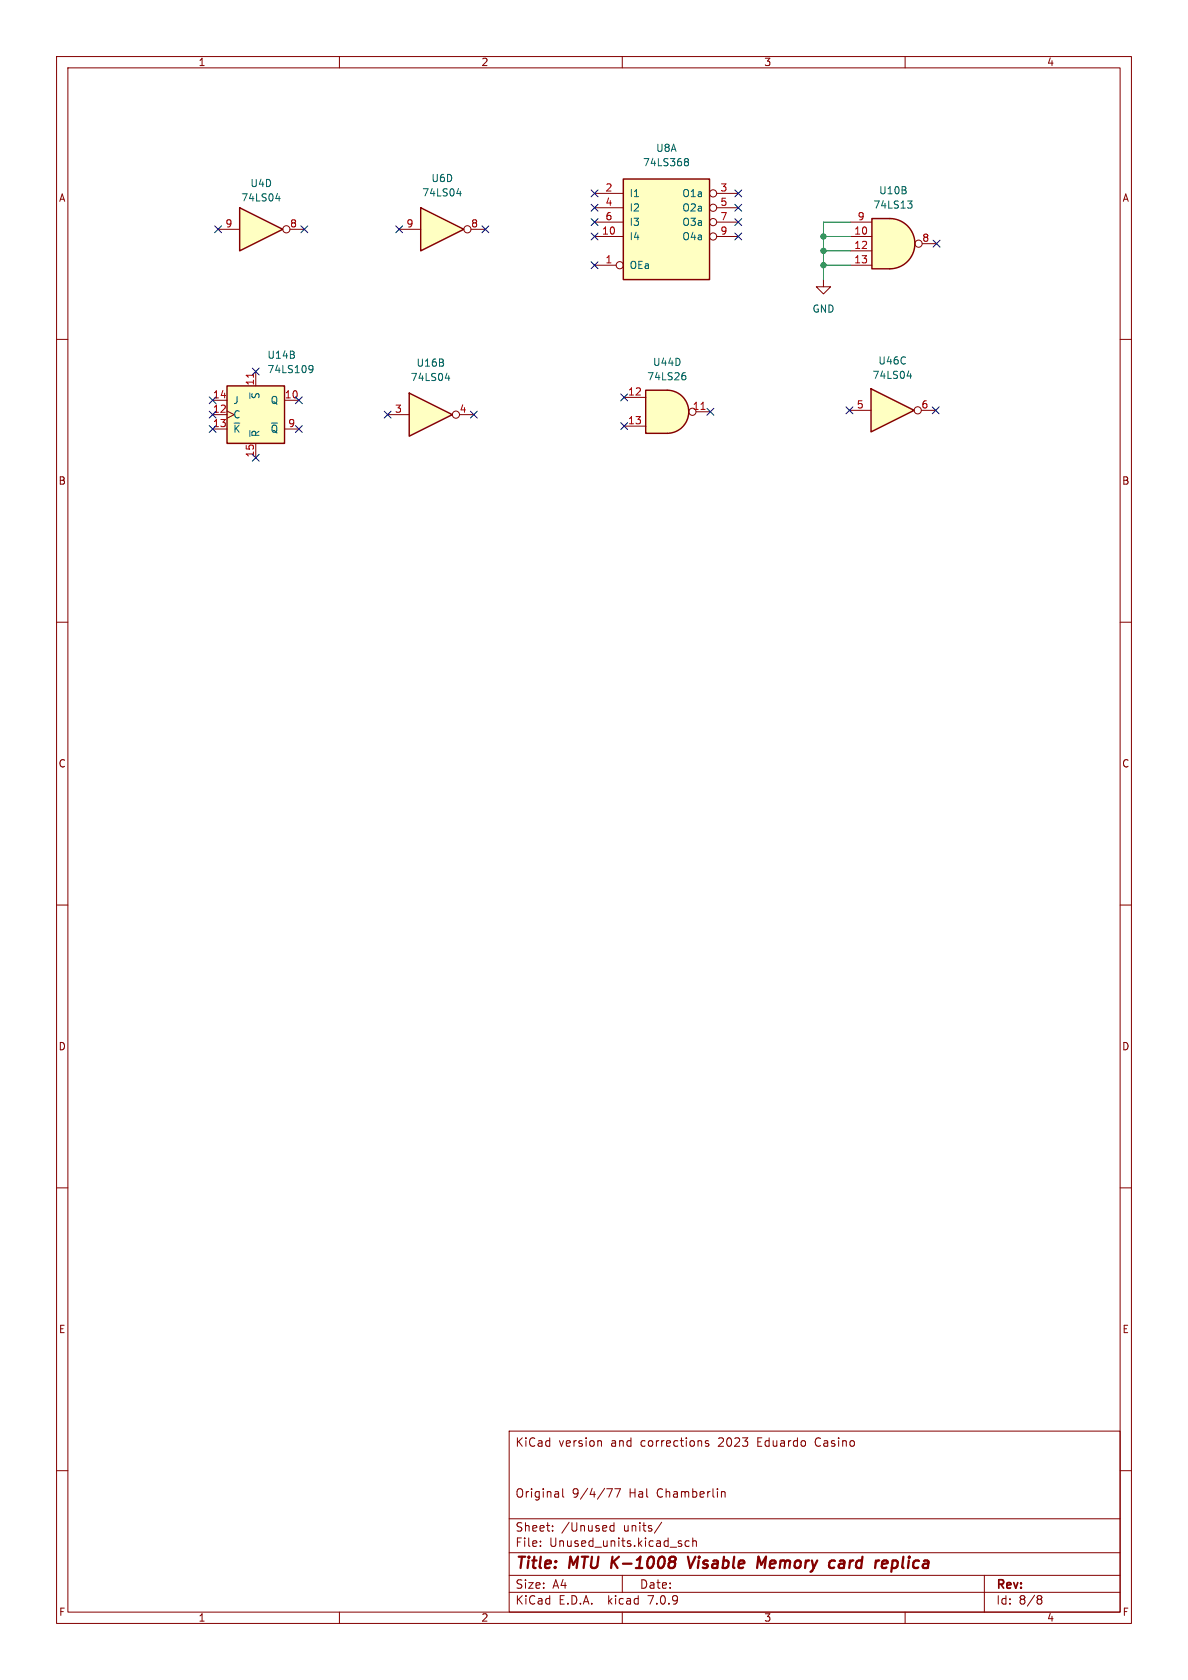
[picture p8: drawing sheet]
<svg xmlns="http://www.w3.org/2000/svg" width="210mm" height="297mm" viewBox="0 0 210 297" stroke-linecap="round" stroke-linejoin="round" font-family="sans-serif">
<g fill="none" stroke="#840000" stroke-width=".18">
<path d="M10 10h190v277h-190zM12 12h186v273h-186zM60 10v2M110 10v2M160 10v2M10 60h2M198 60h2M10 110h2M198 110h2M10 160h2M198 160h2M10 210h2"/>
<path d="M198 210h2M10 260h2M90 253h108v32h-108zM105.9 254.7l.4 .1v.1v.8M125.2 254.8l-.3-.1-.2 .2 .1 .2 .4 .2v.3h-.5M198 260h2M90 278.5h108M90 274.5h108M90 268.5h108M95.5 273.2v.2M95.5 272.5v.1M97.7 270.5v.2"/>
<path d="M97.7 269.8v.1M99.5 263.2v1.3l.2 .2M107.2 263.2h1l-.6 1.5M108.5 269.2v1.5M108.5 269.8l-.4-.1-.3 .3v.4l.2 .2h.5M108.7 263.2h1l-.7 1.5M110 278.5v3M117 269.1l-1.3 1.9M120.3 272.9l.2 .2-.2 .3M120.3 272.4l.2 .1M121.8 272.5l-.4-.1-.3 .3v.4l.1 .2h.6M122.5 272.5l.2-.1 .3 .1 .1 .9"/>
<path d="M122.5 271.9v1.5M127.5 263.8l.3-.1 .3 .1 .1 .9M174 278.5v6.5M60 285v2M90 281.5h108M110 285v2M160 285v2M183.6 282.1h.3l.3 .3-.3 .3M183.6 282.7h.3M183.9 282.7l.2 .2 .1 .4-.3 .3h-.3"/>
</g>
<path d="M108.3 275.2l-.3 2M109.4 275.2l-1.3 1.1M119.1 275.2l.3 .2a.44 .44 0 0 1-.4 .7l.3 .2a.67 .67 0 0 1-.2 .8M121.6 275.2l.4 2 .9-2M134.1 275.2l.5 1.4 .8-1.4-.2 2M148.5 276l.2-.1 .5 .1M149.3 276.3l-.7 .1a.4 .4 0 0 0-.3 .4 .4 .4 0 0 0 .2 .4l.7-.1M157.7 277.1l.5 .1M157.8 275.9l-.2 2M158 275.9l-.2 .1" fill="none" stroke="#840000" stroke-width=".4"/>
<path d="M74.4 36.7l7.6 3.8-7.6 3.8z" fill="#ffffc2"/>
<path d="M74.4 36.7l7.6 3.8-7.6 3.8z" fill="none" stroke="#840000" stroke-width=".25"/>
<g fill="none" stroke="#840000" stroke-width=".18">
<path d="M70.6 40.5h3.8M83.3 40.5h2.5"/>
<circle cx="82.6" cy="40.5" r=".63"/>
</g>
<path d="M80.8 34.2h.7M81.4 33.8v.8" fill="none" stroke="#006464" stroke-width=".18"/>
<path d="M154 68.7l7.6 3.8-7.6 3.9z" fill="#ffffc2"/>
<path d="M154 68.7l7.6 3.8-7.6 3.9z" fill="none" stroke="#840000" stroke-width=".25"/>
<g fill="none" stroke="#840000" stroke-width=".18">
<path d="M150.2 72.5h3.8M162.9 72.5h2.5"/>
<circle cx="162.2" cy="72.5" r=".63"/>
</g>
<path d="M160.4 66.5h.7M161 66.1v.8" fill="none" stroke="#006464" stroke-width=".18"/>
<path d="M118 69a3.8 3.8 0 0 1 3.8 3.8 3.8 3.8 0 0 1-3.8 3.8z" fill="#ffffc2" stroke="#ffffc2" stroke-width=".18"/>
<path d="M114.1 69h3.9v7.6h-3.9z" fill="#ffffc2"/>
<path d="M114.1 69h3.9a3.8 3.8 0 0 1 3.8 3.8 3.8 3.8 0 0 1-3.8 3.8h-3.9z" fill="none" stroke="#840000" stroke-width=".25"/>
<g fill="none" stroke="#840000" stroke-width=".18">
<path d="M110.3 70.3h3.8M110.3 75.3h3.8M123 72.8h2.6"/>
<circle cx="122.4" cy="72.8" r=".63"/>
</g>
<path d="M123.9 72.4h.7" fill="none" stroke="#a90000" stroke-width=".18"/>
<path d="M120.8 66.4h.3l.1 .2v.4l-.4 .2M120.9 65.9h.2" fill="none" stroke="#006464" stroke-width=".18"/>
<path d="M72.3 69.5l7.7 3.8-7.7 3.8z" fill="#ffffc2"/>
<path d="M110.2 31.6h15.2v17.8h-15.2zM40.1 68.2h10.2v10.2h-10.2zM72.3 69.5l7.7 3.8-7.7 3.8z" fill="none" stroke="#840000" stroke-width=".25"/>
<g fill="none" stroke="#840000" stroke-width=".18">
<path d="M105.1 34.2h5.1M105.1 36.7h5.1M105.1 39.3h5.1M126.7 34.2h3.8M126.7 36.7h3.8M126.7 39.3h3.8M105.1 46.9h3.8M105.1 41.8h5.1M126.7 41.8h3.8M37.6 73.3h2.5M37.6 70.8h2.5M37.6 75.8h2.5"/>
<path d="M40.1 72.7l1.3 .6-1.3 .6M45.2 65.7v2.5M45.2 78.4v2.5M50.3 70.8h2.5M50.3 75.8h2.5M68.5 73.3h3.8M81.2 73.3h2.6"/>
<circle cx="126.1" cy="39.3" r=".63"/>
<circle cx="126.1" cy="36.7" r=".63"/>
<circle cx="126.1" cy="34.2" r=".63"/>
<circle cx="109.6" cy="46.9" r=".63"/>
<circle cx="126.1" cy="41.8" r=".63"/>
<circle cx="80.6" cy="73.3" r=".63"/>
</g>
<path d="M121.1 28.5l.1 .1M121.1 28.1l.4-.1 .1 .2 .1 .1-.2 .3M121.2 28.6h.3M121.2 28.6h-.1M121.5 28.6l.2 .2-.1 .4-.1 .1-.4-.1M54.7 64.7l.4-.1 .2 .1a.84 .84 0 0 1-.3 1.2h-.3M55.3 65.2l-.2 .2-.4-.1M78.7 66.9h.8M79.3 66.4v.9" fill="none" stroke="#006464" stroke-width=".18"/>
<g fill="#ffffc2" stroke="#ffffc2" stroke-width=".18">
<path d="M40.1 68.2h10.2v10.2h-10.2z"/>
<path d="M110.2 31.6h15.2v17.8h-15.2z"/>
</g>
<path d="M44.8 66v.7" fill="none" stroke="#a90000" stroke-width=".18"/>
<path d="M42.4 36.7l7.6 3.8-7.6 3.8z" fill="#ffffc2"/>
<path d="M42.4 36.7l7.6 3.8-7.6 3.8z" fill="none" stroke="#840000" stroke-width=".25"/>
<g fill="none" stroke="#840000" stroke-width=".18">
<path d="M38.6 40.5h3.8M51.3 40.5h2.5M145.6 49.4v1.3h1.2l-1.2 1.3-1.3-1.3h1.3"/>
<circle cx="50.6" cy="40.5" r=".63"/>
</g>
<path d="M48.7 35.1h.8M49.4 34.7v.8" fill="none" stroke="#006464" stroke-width=".18"/>
<path d="M157.3 38.6a4.4 4.4 0 0 1 4.4 4.5 4.4 4.4 0 0 1-4.4 4.4z" fill="#ffffc2" stroke="#ffffc2" stroke-width=".18"/>
<path d="M154.1 38.6h3.2v8.9h-3.2z" fill="#ffffc2"/>
<path d="M154.1 38.6h3.2a4.4 4.4 0 0 1 4.4 4.5 4.4 4.4 0 0 1-4.4 4.4h-3.2z" fill="none" stroke="#840000" stroke-width=".25"/>
<g fill="none" stroke="#840000" stroke-width=".18">
<path d="M150.3 39.3h3.8M150.3 41.8h3.8M150.3 44.3h3.8M150.3 46.9h3.8M163 43.1h2.6"/>
<circle cx="162.4" cy="43.1" r=".63"/>
</g>
<path d="M160.4 35.5h.8l-.4 .5 .4 .1v.5l-.2 .2h-.4" fill="none" stroke="#006464" stroke-width=".18"/>
<path d="M150.3 39.3h-4.7v10.1M145.6 46.9h4.7M145.6 44.3h4.7M145.6 41.8h4.7" fill="none" stroke="#009600" stroke-width=".18"/>
<g fill="none" stroke="#000084" stroke-width=".18">
<path d="M37.9 39.9l1.3 1.2M39.2 39.9l-1.3 1.2M53.2 39.9l1.2 1.2M54.4 39.9l-1.2 1.2M70 39.9l1.2 1.2M71.2 39.9l-1.2 1.2M85.2 39.9l1.2 1.2M86.4 39.9l-1.2 1.2M104.5 33.6l1.2 1.2M104.5 36.1l1.2 1.2M104.5 38.7l1.2 1.2M105.7 33.6l-1.2 1.2"/>
<path d="M105.7 36.1l-1.2 1.2M105.7 38.7l-1.2 1.2M129.9 36.1l1.2 1.2M129.9 38.7l1.2 1.2M129.9 33.6l1.2 1.2M131.1 36.1l-1.2 1.2M131.1 38.7l-1.2 1.2M131.1 33.6l-1.2 1.2M104.5 41.2l1.2 1.2M104.5 46.3l1.2 1.2M105.7 41.2l-1.2 1.2M105.7 46.3l-1.2 1.2"/>
<path d="M129.9 41.2l1.2 1.2M131.1 41.2l-1.2 1.2M164.9 42.5l1.3 1.2M166.2 42.5l-1.3 1.2M37 72.7l1.2 1.2M37 70.2l1.2 1.2M37 75.2l1.2 1.3M38.2 70.2l-1.2 1.2M38.2 75.2l-1.2 1.3M38.2 72.7l-1.2 1.2M44.6 65.1l1.2 1.2M45.8 65.1l-1.2 1.2"/>
<path d="M52.2 75.2l1.2 1.3M52.2 70.2l1.2 1.2M53.4 75.2l-1.2 1.3M53.4 70.2l-1.2 1.2M67.9 72.7l1.2 1.2M69.1 72.7l-1.2 1.2M83.2 72.7l1.2 1.2M84.4 72.7l-1.2 1.2M109.7 74.7l1.2 1.2M109.7 69.6l1.2 1.3M110.9 74.7l-1.2 1.2M110.9 69.6l-1.2 1.3"/>
<path d="M125 72.2l1.2 1.2M126.2 72.2l-1.2 1.2M149.6 71.9l1.2 1.3M150.8 71.9l-1.2 1.3M164.8 71.9l1.2 1.3M166 71.9l-1.2 1.3M44.6 80.3l1.2 1.2M45.8 80.3l-1.2 1.2"/>
</g>
<g fill="#009600" stroke="#009600" stroke-width=".18">
<circle cx="145.6" cy="44.3" r=".46"/>
<circle cx="145.6" cy="46.9" r=".46"/>
<circle cx="145.6" cy="41.8" r=".46"/>
</g>
<g font-size="2.8" fill="#840000">
<text x="91" y="277.9">Title:</text>
<text x="100.7" y="277.9">MTU</text>
<text x="108.9" y="277.9">K-1008</text>
<text x="123.3" y="277.9">Visable</text>
<text x="136.3" y="277.9">Memory</text>
<text x="149.9" y="277.9">card</text>
<text x="158.8" y="277.9">replica</text>
</g>
<g font-size="2.1" fill="#840000">
<text x="91" y="256">KiCad</text>
<text x="98.7" y="256">version</text>
<text x="108" y="256">and</text>
<text x="113.4" y="256">corrections</text>
<text x="127.3" y="256">2023</text>
<text x="134.3" y="256">Eduardo</text>
<text x="144.7" y="256">Casino</text>
<text x="91" y="265">Original</text>
<text x="101.1" y="265">9/4/77</text>
<text x="111.3" y="265">Hal</text>
<text x="116.3" y="265">Chamberlin</text>
<text x="91" y="273.7">File:</text>
<text x="91" y="271">Sheet:</text>
<text x="97.1" y="273.7">Unused_units.kicad_sch</text>
<text x="99.2" y="271">/Unused</text>
<text x="110.2" y="271">units/</text>
<text x="91" y="281.1">Size:</text>
<text x="97.7" y="281.1">A4</text>
<text x="113" y="281.1">Date:</text>
<text x="176" y="281.3">Rev:</text>
<text x="91" y="283.9">KiCad</text>
<text x="98.7" y="283.9">E.D.A.</text>
<text x="107.6" y="283.9">kicad</text>
<text x="114.9" y="283.9">7.0.9</text>
<text x="176" y="283.9">Id:</text>
<text x="180.1" y="283.9">8/8</text>
</g>
<g font-size="1.8" fill="#840000">
<text x="35" y="11.9">1</text>
<text x="85" y="11.9">2</text>
<text x="135" y="11.9">3</text>
<text x="185" y="11.9">4</text>
<text x="10.3" y="35.9">A</text>
<text x="198.4" y="35.9">A</text>
<text x="10.3" y="85.9">B</text>
<text x="198.3" y="85.9">B</text>
<text x="10.3" y="135.9">C</text>
<text x="198.3" y="135.9">C</text>
<text x="10.3" y="185.9">D</text>
<text x="198.3" y="185.9">D</text>
<text x="10.3" y="235.9">E</text>
<text x="198.3" y="235.9">E</text>
<text x="10.3" y="285.9">F</text>
<text x="35" y="286.9">1</text>
<text x="85" y="286.9">2</text>
<text x="135" y="286.9">3</text>
<text x="185" y="286.9">4</text>
<text x="198.4" y="285.9">F</text>
</g>
<g font-size="1.8" fill="#006464">
<text x="113.6" y="29.6">74LS368</text>
<text x="115.9" y="27.1">U8A</text>
<text x="42.5" y="35.8">74LS04</text>
<text x="44.2" y="33.3">U4D</text>
<text x="74.5" y="34.9">74LS04</text>
<text x="76.2" y="32.4">U6D</text>
<text x="111.2" y="35.1">I1</text>
<text x="120.5" y="35.1">O1a</text>
<text x="155.3" y="34.5">U10B</text>
<text x="111.2" y="37.6">I2</text>
<text x="111.2" y="40.1">I3</text>
<text x="120.5" y="37.6">O2a</text>
<text x="120.5" y="40.1">O3a</text>
<text x="154.3" y="37.1">74LS13</text>
<text x="111.2" y="47.8">OEa</text>
<text x="111.2" y="42.7">I4</text>
<text x="120.5" y="42.7">O4a</text>
<text x="143.5" y="55.5">GND</text>
<text x="47.2" y="63.6">U14B</text>
<text x="73.5" y="65">U16B</text>
<text x="115.3" y="64.9">U44D</text>
<text x="155.2" y="64.6">U46C</text>
<text x="41.1" y="71.6">J</text>
<text x="46.1" y="70.7" transform="rotate(-90 46.1 70.7)">~{S}</text>
<text x="47.2" y="66.2">74LS109</text>
<text x="47.7" y="71.6">Q</text>
<text x="72.5" y="67.6">74LS04</text>
<text x="114.3" y="67.4">74LS26</text>
<text x="154.1" y="67.2">74LS04</text>
<text x="41.1" y="74.2">C</text>
<text x="41.1" y="76.7">~{K}</text>
<text x="46.1" y="77.4" transform="rotate(-90 46.1 77.4)">~{R}</text>
<text x="47.7" y="76.7">~{Q}</text>
</g>
<g font-size="1.8" fill="#a90000">
<text x="106.9" y="33.9">2</text>
<text x="127.3" y="33.9">3</text>
<text x="39.8" y="40.3">9</text>
<text x="51.2" y="40.3">8</text>
<text x="71.8" y="40.3">9</text>
<text x="83.2" y="40.3">8</text>
<text x="106.3" y="41.6">10</text>
<text x="106.9" y="36.5">4</text>
<text x="106.9" y="39">6</text>
<text x="127.3" y="36.5">5</text>
<text x="127.3" y="39">7</text>
<text x="127.3" y="41.6">9</text>
<text x="150.9" y="41.6">10</text>
<text x="151.5" y="39">9</text>
<text x="106.9" y="46.6">1</text>
<text x="150.9" y="44.1">12</text>
<text x="150.9" y="46.6">13</text>
<text x="162.9" y="42.8">8</text>
<text x="37.6" y="70.5">14</text>
<text x="45" y="68.3" transform="rotate(-90 45 68.3)">11</text>
<text x="50.3" y="70.5">10</text>
<text x="110.9" y="70">12</text>
<text x="37.6" y="73.1">12</text>
<text x="37.6" y="75.6">13</text>
<text x="50.9" y="75.6">9</text>
<text x="69.7" y="73.1">3</text>
<text x="81.2" y="73.1">4</text>
<text x="110.9" y="75.1">13</text>
<text x="122.4" y="72.5">11</text>
<text x="151.4" y="72.3">5</text>
<text x="162.8" y="72.3">6</text>
<text x="45" y="81" transform="rotate(-90 45 81)">15</text>
</g>
</svg>
